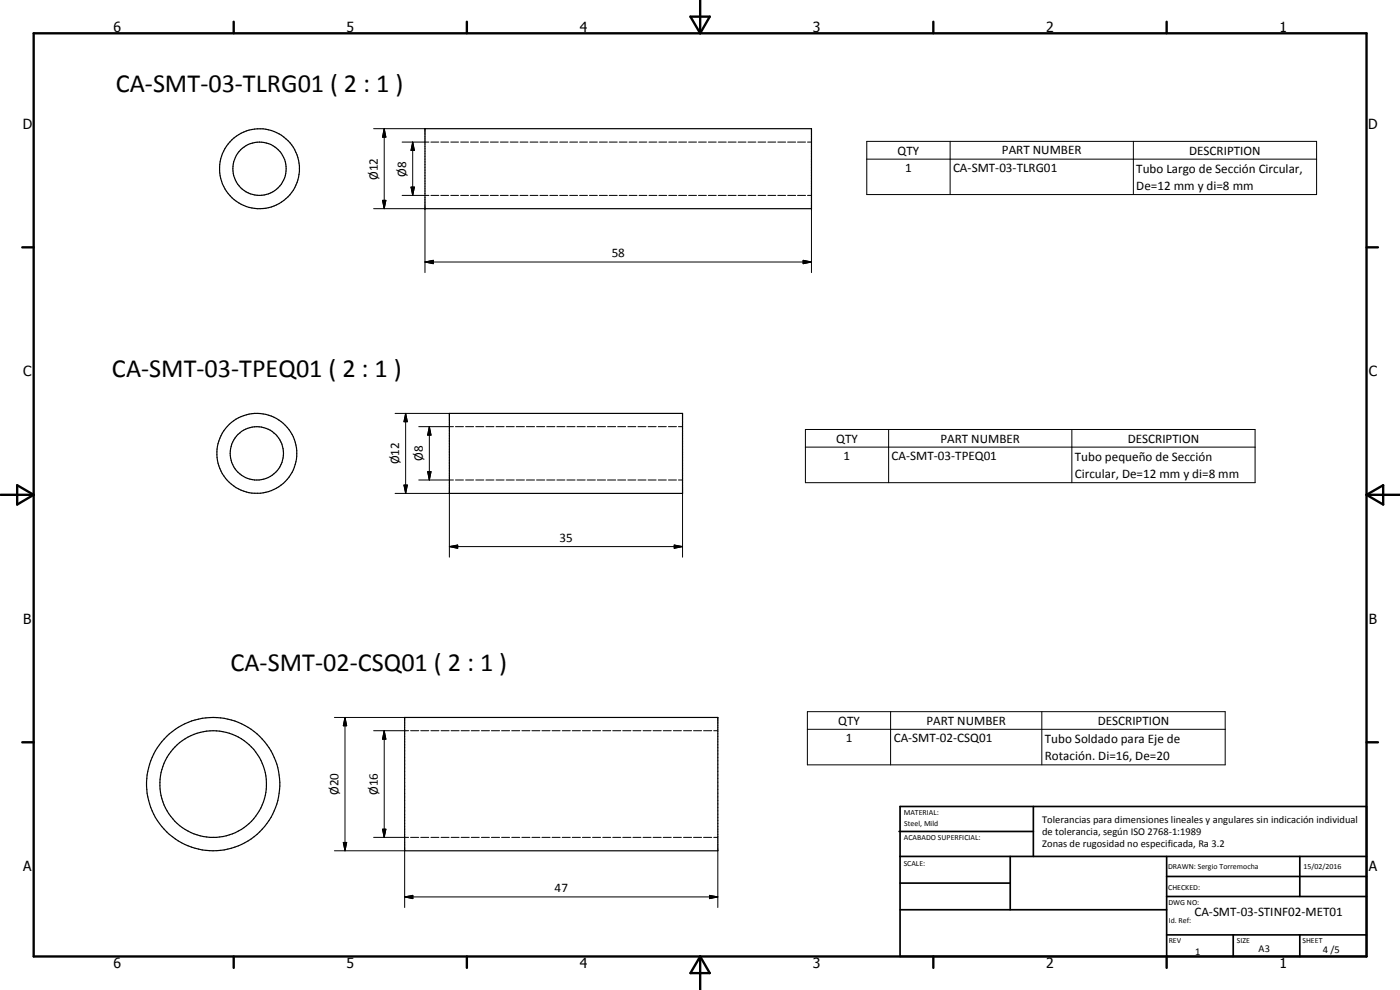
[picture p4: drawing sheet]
<svg xmlns="http://www.w3.org/2000/svg" width="420mm" height="297mm" viewBox="0 0 420 297" stroke-linecap="round" stroke-linejoin="round" font-family="sans-serif">
<g fill="none" stroke="#000" stroke-width=".35">
<path d="M127.5 38.6h116v24h-116zM134.9 124h69.9v24h-69.9zM121.4 215.3h94v40h-94z"/>
<circle cx="77.9" cy="50.6" r="8"/>
<circle cx="77.9" cy="50.6" r="12"/>
<circle cx="77.1" cy="136" r="12"/>
<circle cx="77.1" cy="136" r="8"/>
<circle cx="64" cy="235.3" r="16"/>
<circle cx="64" cy="235.3" r="20"/>
</g>
<g fill="#000">
<circle cx="127.5" cy="62.6" r=".18"/>
<circle cx="243.5" cy="62.6" r=".18"/>
</g>
<g fill="none" stroke="#000" stroke-width=".3">
<path d="M112.1 38.6h15.4M115.3 38.6l.5 2.5h-1zM115.3 38.6v24M120.7 42.6h8M120.7 58.6h8M123.3 56.1h1.1l-.5 2.5zM123.9 42.6l.5 2.5h-1.1zM123.9 42.6v16M129.3 42.6h2.4M129.3 58.6h2.4M132.3 42.6h2.4M132.3 58.6h2.4"/>
<path d="M135.3 42.6h2.3M135.3 58.6h2.3M138.2 42.6h2.4M138.2 58.6h2.4M141.2 42.6h2.4M141.2 58.6h2.4M144.2 42.6h2.4M144.2 58.6h2.4M147.1 42.6h2.5M147.1 58.6h2.5M150.1 42.6h2.4M150.1 58.6h2.4"/>
<path d="M153.1 42.6h2.4M153.1 58.6h2.4M156.1 42.6h2.3M156.1 58.6h2.3M159.1 42.6h2.3M159.1 58.6h2.3M162 42.6h2.4M162 58.6h2.4M165 42.6h2.4M165 58.6h2.4M168 42.6h2.4M168 58.6h2.4"/>
<path d="M171 42.6h2.3M171 58.6h2.3M173.9 42.6h2.4M173.9 58.6h2.4M176.9 42.6h2.4M176.9 58.6h2.4M179.9 42.6h2.4M179.9 58.6h2.4M182.8 42.6h2.4M182.8 58.6h2.4M185.8 42.6h2.4M185.8 58.6h2.4"/>
<path d="M188.8 42.6h2.4M188.8 58.6h2.4M191.8 42.6h2.3M191.8 58.6h2.3M194.8 42.6h2.3M194.8 58.6h2.3M197.7 42.6h2.4M197.7 58.6h2.4M200.7 42.6h2.4M200.7 58.6h2.4M203.7 42.6h2.4M203.7 58.6h2.4"/>
<path d="M206.7 42.6h2.3M206.7 58.6h2.3M209.6 42.6h2.4M209.6 58.6h2.4M212.6 42.6h2.4M212.6 58.6h2.4M215.5 42.6h2.5M215.5 58.6h2.5M218.5 42.6h2.4M218.5 58.6h2.4M221.5 42.6h2.4M221.5 58.6h2.4"/>
<path d="M224.5 42.6h2.4M224.5 58.6h2.4M227.5 42.6h2.3M227.5 58.6h2.3M230.5 42.6h2.3M230.5 58.6h2.3M233.4 42.6h2.4M233.4 58.6h2.4M236.4 42.6h2.4M236.4 58.6h2.4M239.3 42.6h2.5M239.3 58.6h2.5"/>
<path d="M242.3 42.6h1.2M242.3 58.6h1.2M260.1 42.4h135v16h-135zM260.1 47.8h135M285.1 42.4v16M340.1 42.4v16M112.1 62.6h15.4v19.2M114.8 60.1h1l-.5 2.5zM127.5 78.6l2.5-.5v1zM127.5 78.6h116M241 78.1l2.5 .5-2.5 .5zM243.5 62.6v19.2"/>
<path d="M118.6 124h16.3M121.7 124l.5 2.5h-1zM121.7 124v24M125.7 128h10.4M128.9 128l.5 2.6h-1.1zM128.9 128v16M136.7 128h2.4M139.7 128h2.4M142.8 128h2.4M145.8 128h2.4M148.9 128h2.4M151.9 128h2.4"/>
<path d="M154.9 128h2.5M158 128h2.4M161 128h2.5M164.1 128h2.4M167.1 128h2.4M170.1 128h2.5M173.2 128h2.4M176.2 128h2.5M179.3 128h2.4M182.3 128h2.5M185.4 128h2.4M188.4 128h2.4"/>
<path d="M191.5 128h2.4M194.5 128h2.4M197.6 128h2.4M200.6 128h2.4M203.6 128h1.2M241.7 128.9h135v15.9h-135zM241.7 134.2h135M266.7 128.9v15.9M321.7 128.9v15.9M118.6 148h16.3v19.2M121.2 145.5h1l-.5 2.5zM125.7 144h10.4"/>
<path d="M128.3 141.5h1.1l-.5 2.5zM136.7 144h2.4M139.7 144h2.4M142.8 144h2.4M145.8 144h2.4M148.9 144h2.4M151.9 144h2.4M154.9 144h2.5M158 144h2.4M161 144h2.5M164.1 144h2.4M167.1 144h2.4"/>
<path d="M170.1 144h2.5M173.2 144h2.4M176.2 144h2.5M179.3 144h2.4M182.3 144h2.5M185.4 144h2.4M188.4 144h2.4M191.5 144h2.4M194.5 144h2.4M197.6 144h2.4M200.6 144h2.4M203.6 144h1.2"/>
<path d="M204.8 148v19.2M134.9 164l2.5-.5v1zM134.9 164h69.9M202.3 163.5l2.5 .5-2.5 .5zM100.4 215.3h21M103.5 215.3l.5 2.5h-1zM103.5 215.3v40M112.1 219.2h10.5M115.3 219.2l.5 2.6h-1zM115.3 219.2v32M123.2 219.2h2.5M126.3 219.2h2.4"/>
<path d="M129.3 219.2h2.4M132.4 219.2h2.4M135.4 219.2h2.4M138.4 219.2h2.4M141.4 219.2h2.4M144.5 219.2h2.4M147.5 219.2h2.4M150.5 219.2h2.4M153.6 219.2h2.4M156.6 219.2h2.4M159.6 219.2h2.4M162.6 219.2h2.5"/>
<path d="M165.7 219.2h2.4M168.7 219.2h2.4M171.7 219.2h2.5M174.8 219.2h2.4M177.8 219.2h2.4M180.9 219.2h2.4M183.9 219.2h2.4M186.9 219.2h2.4M189.9 219.2h2.5M193 219.2h2.4M196 219.2h2.4M199 219.2h2.5"/>
<path d="M202.1 219.2h2.4M205.1 219.2h2.4M208.1 219.2h2.5M211.1 219.2h2.5M214.2 219.2h1.2M242.3 213.5h125.4v16h-125.4zM242.3 218.8h125.4M267.3 213.5v16M312.7 213.5v16M100.4 255.3h21v17M103 252.8h1l-.5 2.5zM112.1 251.2h10.5"/>
<path d="M114.8 248.8h1l-.5 2.4zM123.2 251.2h2.5M126.3 251.2h2.4M129.3 251.2h2.4M132.4 251.2h2.4M135.4 251.2h2.4M138.4 251.2h2.4M141.4 251.2h2.4M144.5 251.2h2.4M147.5 251.2h2.4M150.5 251.2h2.4M153.6 251.2h2.4"/>
<path d="M156.6 251.2h2.4M159.6 251.2h2.4M162.6 251.2h2.5M165.7 251.2h2.4M168.7 251.2h2.4M171.7 251.2h2.5M174.8 251.2h2.4M177.8 251.2h2.4M180.9 251.2h2.4M183.9 251.2h2.4M186.9 251.2h2.4M189.9 251.2h2.5"/>
<path d="M193 251.2h2.4M196 251.2h2.4M199 251.2h2.5M202.1 251.2h2.4M205.1 251.2h2.4M208.1 251.2h2.5M211.1 251.2h2.5M214.2 251.2h1.2M215.4 255.3v17M121.4 269.1l2.5-.5v1zM121.4 269.1h94M212.9 268.6l2.5 .5-2.5 .5z"/>
</g>
<g fill="none" stroke="#000" stroke-width=".71">
<path d="M10.1 10h400v277h-400zM70.1 6.5v3.5M140.1 6.5v3.5M207.2 5h5.8l-2.9 5zM210.1 0v10M280.1 6.5v3.5M350.1 6.5v3.5M6.7 74.2h3.4M410.1 74.2h3.4M.2 148.5h9.9M5.2 145.6l4.9 2.9-4.9 2.9zM410.1 148.5h10"/>
<path d="M410.1 148.5l5-2.9v5.8zM6.7 222.7h3.4M410.1 222.7h3.4M70.1 287v3.4M140.1 287v3.4M210.1 287v10M210.1 287l2.9 5h-5.8zM280.1 287v3.4M350.1 287v3.4"/>
</g>
<g fill="none" stroke="#000" stroke-width=".51">
<path d="M269.8 249.5h40.3M270.1 242h140v45h-140zM270.1 257h140M303.2 257v16M310.1 242v15M350.1 257v30M390.1 257v12M270.1 265h33.1M270.1 273h80M350.1 269h60M350.1 263h60M350.1 280.5h60"/>
<path d="M370.1 280.5v6.5M390.1 280.5v6.5"/>
</g>
<g fill="#000">
<path d="M115.3 38.6l.5 2.5h-1zM123.3 56.1h1.1l-.5 2.5zM123.9 42.6l.5 2.5h-1.1zM114.8 60.1h1l-.5 2.5zM127.5 78.6l2.5-.5v1zM241 78.1l2.5 .5-2.5 .5zM121.7 124l.5 2.5h-1zM128.9 128l.5 2.6h-1.1zM121.2 145.5h1l-.5 2.5zM128.3 141.5h1.1l-.5 2.5zM134.9 164l2.5-.5v1zM202.3 163.5l2.5 .5-2.5 .5z"/>
<path d="M103.5 215.3l.5 2.5h-1zM115.3 219.2l.5 2.6h-1zM103 252.8h1l-.5 2.5zM114.8 248.8h1l-.5 2.4zM121.4 269.1l2.5-.5v1zM212.9 268.6l2.5 .5-2.5 .5z"/>
</g>
<g font-size="7.9">
<text x="34.7" y="27.6">CA-SMT-03-TLRG01 ( 2 : 1 )</text>
<text x="33.6" y="113">CA-SMT-03-TPEQ01 ( 2 : 1 )</text>
<text x="69.2" y="201.3">CA-SMT-02-CSQ01 ( 2 : 1 )</text>
</g>
<g font-size="4.2">
<text x="34" y="9.6">6</text>
<text x="104" y="9.6">5</text>
<text x="174" y="9.6">4</text>
<text x="244" y="9.6">3</text>
<text x="314" y="9.6">2</text>
<text x="384" y="9.6">1</text>
<text x="6.8" y="38.7">D</text>
<text x="410.6" y="38.7">D</text>
<text x="7" y="112.9">C</text>
<text x="410.8" y="112.9">C</text>
<text x="7" y="187.1">B</text>
<text x="410.8" y="187.1">B</text>
<text x="7" y="261.4">A</text>
<text x="410.8" y="261.4">A</text>
<text x="34" y="290.4">6</text>
<text x="104" y="290.4">5</text>
<text x="174" y="290.4">4</text>
<text x="244" y="290.4">3</text>
<text x="314" y="290.4">2</text>
<text x="384" y="290.4">1</text>
</g>
<g font-size="3.9">
<text x="269.4" y="46.4">QTY</text>
<text x="300.7" y="46.4">PART NUMBER</text>
<text x="356.9" y="46.4">DESCRIPTION</text>
<text x="113.4" y="53.9" transform="rotate(-90 113.4 53.9)">Ø12</text>
<text x="121.9" y="53" transform="rotate(-90 121.9 53)">Ø8</text>
<text x="271.6" y="51.7">1</text>
<text x="286" y="51.7">CA-SMT-03-TLRG01</text>
<text x="341" y="51.8">Tubo Largo de Sección Circular,</text>
<text x="341" y="57.1">De=12 mm y di=8 mm</text>
<text x="183.6" y="77.1">58</text>
<text x="250.9" y="132.8">QTY</text>
<text x="282.2" y="132.8">PART NUMBER</text>
<text x="338.4" y="132.8">DESCRIPTION</text>
<text x="119.8" y="139.4" transform="rotate(-90 119.8 139.4)">Ø12</text>
<text x="126.9" y="138.3" transform="rotate(-90 126.9 138.3)">Ø8</text>
<text x="253.2" y="138.1">1</text>
<text x="267.6" y="138.1">CA-SMT-03-TPEQ01</text>
<text x="322.6" y="138.2">Tubo pequeño de Sección</text>
<text x="322.6" y="143.6">Circular, De=12 mm y di=8 mm</text>
<text x="167.9" y="162.5">35</text>
<text x="251.6" y="217.5">QTY</text>
<text x="278" y="217.4">PART NUMBER</text>
<text x="329.4" y="217.5">DESCRIPTION</text>
<text x="253.8" y="222.8">1</text>
<text x="268.2" y="222.8">CA-SMT-02-CSQ01</text>
<text x="313.6" y="222.8">Tubo Soldado para Eje de</text>
<text x="313.6" y="228.1">Rotación. Di=16, De=20</text>
<text x="101.6" y="238.6" transform="rotate(-90 101.6 238.6)">Ø20</text>
<text x="113.4" y="238.6" transform="rotate(-90 113.4 238.6)">Ø16</text>
<text x="166.4" y="267.6">47</text>
<text x="358.5" y="275">CA-SMT-03-STINF02-MET01</text>
</g>
<g font-size="3.1">
<text x="312.7" y="246.8">Tolerancias para dimensiones lineales y angulares sin indicación individual</text>
<text x="312.7" y="250.4">de tolerancia, según ISO 2768-1:1989</text>
<text x="312.7" y="254">Zonas de rugosidad no especificada, Ra 3.2</text>
<text x="358.7" y="286.5">1</text>
<text x="377.7" y="285.6">A3</text>
<text x="397" y="285.9">4 /5</text>
</g>
<g font-size="2.4">
<text x="271.2" y="244.4">MATERIAL:</text>
<text x="271.3" y="252">ACABADO SUPERFICIAL:</text>
<text x="271.4" y="247.9">Steel, Mild</text>
<text x="271.2" y="259.7">SCALE:</text>
<text x="350.6" y="260.8">DRAWN: Sergio Torremocha</text>
<text x="391.2" y="260.6">15/02/2016</text>
<text x="350.6" y="267">CHECKED:</text>
<text x="350.6" y="271.4">DWG NO:</text>
<text x="350.8" y="276.9">Id. Ref:</text>
<text x="350.8" y="282.8">REV</text>
<text x="371.2" y="282.9">SIZE</text>
<text x="390.9" y="282.9">SHEET</text>
</g>
</svg>
